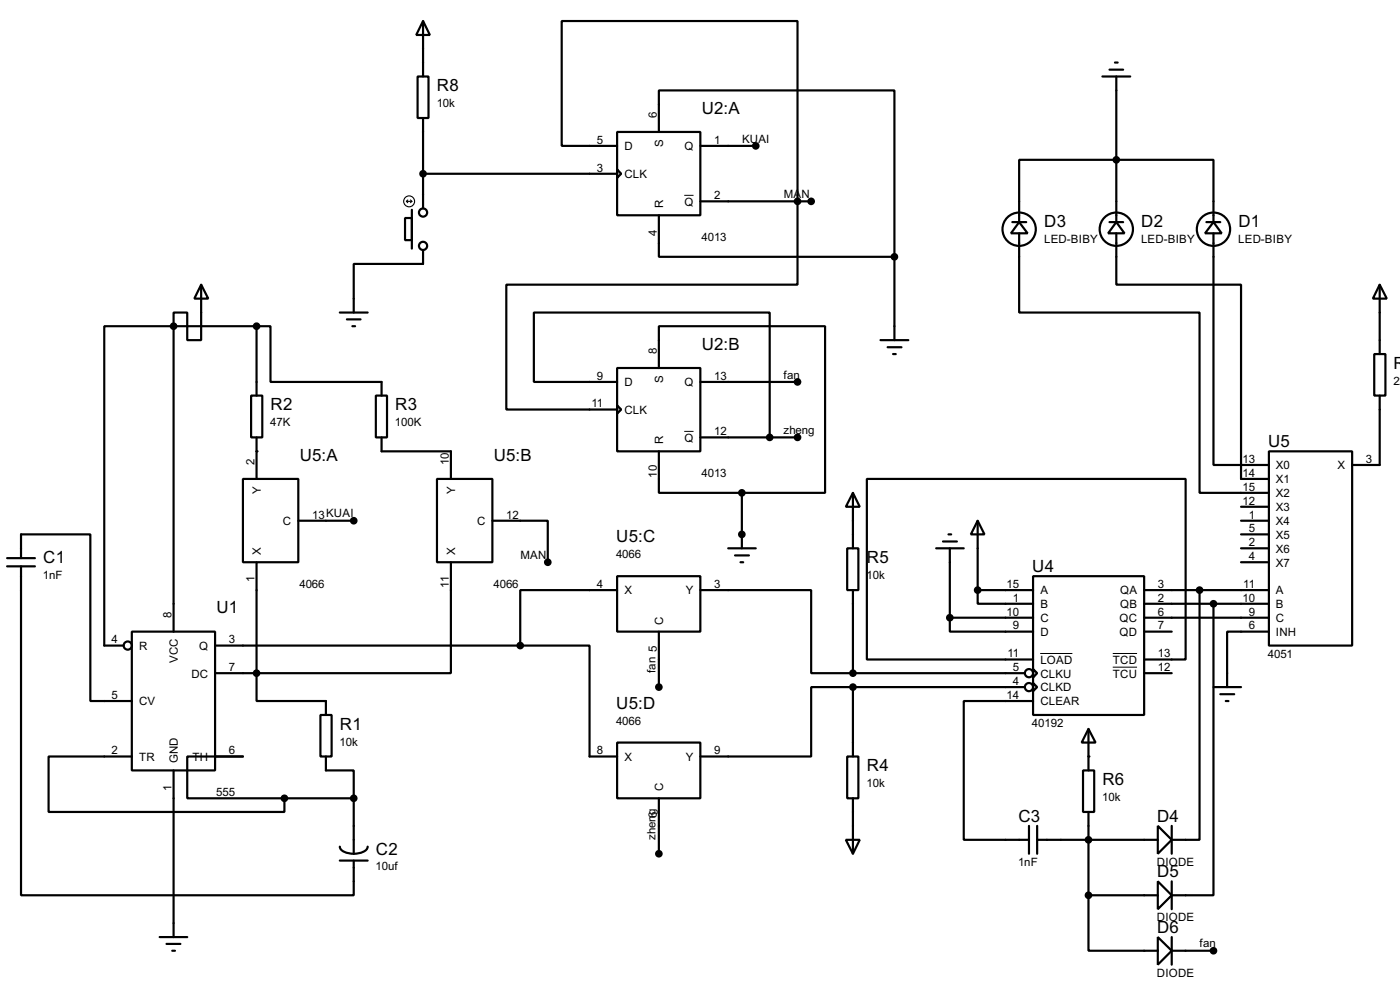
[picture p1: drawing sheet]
<svg xmlns="http://www.w3.org/2000/svg" width="256mm" height="180mm" viewBox="0 0 256 180" stroke-linecap="round" stroke-linejoin="round" font-family="sans-serif">
<g fill="none" stroke="#000" stroke-width=".4">
<path d="M76.5 14h2v7.6h-2zM77.5 3.9l1.3 2.5h-2.5zM77.5 3.9v10.1M202 14h5.1M203.3 12.8h2.5M204.3 11.5h.5M204.5 14v26.7M74.2 39.9h1.3v4.1h-1.3zM75.5 38.4v7.1M77.5 31.8h35.6M77.5 21.6v16.6M113.1 24.2h15.2v15.2h-15.2z"/>
<path d="M113.1 31l.7 .8-.7 .8zM113.1 26.7h-10.2v-22.8h43.2v48.2h-53.3v22.9h20.3M120.7 24.2v-7.6h43.2v30.4M120.7 39.4v7.6h43.2M128.3 36.9h20.3M128.3 26.7h10.2M31.8 59.7h-12.7v58.5h3.6M31.8 59.7h15.2M31.8 59.7v55.9M36.9 52.1l1.3 2.6h-2.6zM36.9 52.1v10.2h-2.6v-5.1h-2.5v2.5M47 59.7h2.6v10.2h20.3v2.5"/>
<path d="M47 59.7v12.7M62.3 57.2h5.1M63.6 58.5h2.5M64.6 59.7h.5M77.5 45.8v2.5h-12.7v8.9M163.9 47v15.3M185.5 40.7h2.5M186.7 40.7l1.6 2h-3.1zM186.7 42.7v14.5h33.1v33h12.7M186.7 40.7v-11.4h35.6v11.4M203.3 40.7h2.5M204.5 40.7l1.5 2h-3z"/>
<path d="M204.5 42.7v9.4h22.9v35.6h5.1M221 40.7h2.6M222.3 40.7l1.5 2h-3zM222.3 42.7v42.4h10.2M252.8 52.1l1.3 2.6h-2.6zM252.8 52.1v12.7M46 72.4h2.1v7.7h-2.1zM68.9 72.4h2v7.7h-2zM113.1 67.4h15.2v15.2h-15.2zM113.1 74.2l.7 .8-.7 .7zM113.1 69.9h-15.3v-12.7h43.2v22.9M120.7 67.4v-7.7h30.5v30.5h-15.3"/>
<path d="M128.3 69.9h17.8M161.3 62.3h5.1M162.6 63.6h2.6M163.6 64.8h.5M251.8 64.8h2v7.6h-2zM252.8 72.4v12.7h-5.1M44.5 87.7h10.2v15.2h-10.2zM47 80.1v7.6M54.7 95.3h10.1M69.9 80.1v2.5h12.7v5.1M80.1 87.7h10.1v15.2h-10.1zM90.2 95.3h10.2v7.6"/>
<path d="M120.7 82.6v7.6h15.2M128.3 80.1h17.8M135.9 90.2v10.2M156.3 90.2l1.2 2.6h-2.5zM156.3 90.2v10.2M172.8 99.1h2.5M173.8 97.8h.5M179.1 95.3l1.3 2.5h-2.5zM179.1 95.3v12.7M227.4 95.3h5.1M227.4 92.8h5.1M227.4 97.8h5.1"/>
<path d="M232.5 82.6h15.2v35.6h-15.2zM1.3 103.7h5.1M1.3 102.2h5.1M3.9 102.2v-4.4h12.7v30.5h7.6M3.9 103.7v60.2h60.9v-6.4M24.2 115.6h15.2v25.4h-15.2zM39.4 118.2h55.9M47 102.9v20.3M82.6 102.9v20.3h-35.6M95.3 118.2h12.7v20.3h5.1M113.1 105.5h15.2v10.1h-15.2zM113.1 108h-17.8v10.2"/>
<path d="M120.7 115.6v10.2M128.3 108h20.3v15.2h7.7M133.4 100.4h5.1M134.7 101.7h2.5M135.7 102.9h.5M155.2 100.4h2.1v7.6h-2.1zM156.3 108v15.2M171.5 100.4h5.1M174 113.1v2.5h15.3M174 113.1h15.3M174 100.4v12.7M179.1 108v2.5h10.2"/>
<path d="M179.1 108h10.2M189.3 105.5h20.3v25.4h-20.3zM209.6 113.1h22.9M209.6 108h22.9M209.6 110.5h22.9M209.6 115.6h5.1M219.8 108v45.7h-5.1M222.3 110.5v53.4h-7.6M227.4 100.4h5.1M227.4 102.9h5.1M232.5 115.6h-7.7v10.2M24.2 138.5h-15.3v10.1h43.2v-2.5"/>
<path d="M39.4 138.5h5.1h-10.2v7.6h17.8M39.4 123.2h7.6M47 123.2v5.1h12.7v2.6M58.7 130.9h2.1v7.6h-2.1zM59.7 138.5v2.5h5.1v5.1M113.1 135.9h15.2v10.2h-15.2zM155.2 138.5h2.1v7.6h-2.1zM156.3 125.8h-7.7v12.7h-20.3M156.3 123.2h31.5M156.3 125.8h31.5M156.3 125.8v12.7M189.3 122.5l.7 .7-.7 .8z"/>
<path d="M189.3 125l.7 .8-.7 .7zM189.3 120.7h-30.5v-33h58.4v33h-7.6M189.3 128.3h-12.7v25.4h11.9M199.4 133.4l1.3 2.5h-2.5zM199.4 133.4v7.6M209.6 123.2h5.1M222.3 125.8h5.1M223.6 127.1h2.5M224.6 128.3h.5M31.8 141v30.5M52.1 146.1h12.7M62.3 155a1.5 1.5 0 0 0 1.3 1.1l1.2 .2"/>
<path d="M62.3 157.5h5.1M64.8 146.1v10.2M67.4 155a1.5 1.5 0 0 1-1.4 1.1l-1.2 .2M120.7 146.1v10.2M155 153.7h2.5l-1.2 2.6zM156.3 146.1v10.2M188.5 151.2v5.1M190 153.7h22.1M190 151.2v5.1M198.4 141h2.1v7.6h-2.1zM199.4 148.6v15.3M212.1 151.2l2.6 2.5-2.6 2.6z"/>
<path d="M214.7 151.2v5.1M29.3 171.5h5M30.5 172.8h2.6M31.6 174h.5M199.4 163.9v10.1h12.7M199.4 163.9h12.7M212.1 161.3l2.6 2.6-2.6 2.5zM212.1 171.5l2.6 2.5-2.6 2.6zM214.7 174h7.6M214.7 161.3v5.1M214.7 171.5v5.1"/>
<circle cx="77.5" cy="38.9" r=".75"/>
<circle cx="77.5" cy="45" r=".75"/>
<circle cx="186.7" cy="42" r="3.1"/>
<circle cx="204.5" cy="42" r="3.1"/>
<circle cx="222.3" cy="42" r="3.1"/>
<circle cx="23.4" cy="118.2" r=".75"/>
<circle cx="188.5" cy="125.8" r=".75"/>
<circle cx="188.5" cy="123.2" r=".75"/>
</g>
<g fill="#000">
<circle cx="47" cy="82.6" r=".2"/>
<circle cx="135.9" cy="97.8" r=".2"/>
<circle cx="199.4" cy="138.5" r=".2"/>
</g>
<path d="M125.4 35.8h1.7M125.4 79h1.7M190.6 119.6h5.9M203.9 119.6h4.4M203.9 122.1h4.4" fill="none" stroke="#000" stroke-width=".18"/>
<g fill="#000" stroke="#000" stroke-width=".4">
<circle cx="77.5" cy="31.8" r=".5"/>
<circle cx="138.4" cy="26.7" r=".5"/>
<circle cx="146.1" cy="36.9" r=".5"/>
<circle cx="148.6" cy="36.9" r=".5"/>
<circle cx="204.5" cy="29.3" r=".5"/>
<circle cx="31.8" cy="59.7" r=".5"/>
<circle cx="47" cy="59.7" r=".5"/>
<circle cx="163.8" cy="47" r=".5"/>
<circle cx="146.1" cy="69.9" r=".5"/>
<circle cx="64.8" cy="95.3" r=".5"/>
<circle cx="135.9" cy="97.8" r=".5"/>
<circle cx="135.9" cy="90.2" r=".5"/>
<circle cx="141" cy="80.1" r=".5"/>
<circle cx="146.1" cy="80.1" r=".5"/>
<circle cx="95.3" cy="118.2" r=".5"/>
<circle cx="100.3" cy="102.9" r=".5"/>
<circle cx="174" cy="113.1" r=".5"/>
<circle cx="179.1" cy="108" r=".5"/>
<circle cx="219.7" cy="108" r=".5"/>
<circle cx="222.3" cy="110.5" r=".5"/>
<circle cx="47" cy="123.2" r=".5"/>
<circle cx="120.7" cy="125.8" r=".5"/>
<circle cx="156.2" cy="123.2" r=".5"/>
<circle cx="156.2" cy="125.8" r=".5"/>
<circle cx="52.1" cy="146.1" r=".5"/>
<circle cx="64.8" cy="146.1" r=".5"/>
<circle cx="120.7" cy="156.3" r=".5"/>
<circle cx="199.4" cy="153.7" r=".5"/>
<circle cx="199.4" cy="163.9" r=".5"/>
<circle cx="222.3" cy="174" r=".5"/>
</g>
<g fill="none" stroke="#000" stroke-width=".2">
<path d="M74.5 36.9h1M74.5 36.9l.2 .2M74.7 36.6l-.2 .3M75.2 36.6l.3 .3M75.5 36.9l-.3 .2"/>
<circle cx="74.9" cy="36.9" r="1"/>
</g>
<g font-size="3.5">
<text x="80.1" y="16.7">R8</text>
<text x="128.6" y="20.8">U2:A</text>
<text x="191.3" y="41.6">D3</text>
<text x="209.1" y="41.6">D2</text>
<text x="226.9" y="41.6">D1</text>
<text x="128.6" y="64">U2:B</text>
<text x="255.3" y="67.5">R</text>
<text x="49.6" y="75.1">R2</text>
<text x="72.4" y="75.1">R3</text>
<text x="232.3" y="81.8">U5</text>
<text x="54.9" y="84.3">U5:A</text>
<text x="90.5" y="84.3">U5:B</text>
<text x="112.9" y="99.3">U5:C</text>
<text x="7.9" y="103.1">C1</text>
<text x="158.8" y="103.1">R5</text>
<text x="189.1" y="104.7">U4</text>
<text x="39.7" y="112.3">U1</text>
<text x="112.9" y="129.8">U5:D</text>
<text x="62.3" y="133.6">R1</text>
<text x="158.8" y="141.2">R4</text>
<text x="202" y="143.7">R6</text>
<text x="186.6" y="150.4">C3</text>
<text x="212" y="150.4">D4</text>
<text x="68.9" y="156.4">C2</text>
<text x="212" y="160.5">D5</text>
<text x="212" y="170.7">D6</text>
</g>
<g font-size="2.4">
<text x="80" y="19.6">10k</text>
<text x="120.3" y="21.6" transform="rotate(-90 120.3 21.6)">6</text>
<text x="109.4" y="26.3">5</text>
<text x="114.4" y="27.5">D</text>
<text x="121.5" y="26.9" transform="rotate(-90 121.5 26.9)">S</text>
<text x="125.4" y="27.5">Q</text>
<text x="130.9" y="26.3">1</text>
<text x="135.9" y="26.1">KUAI</text>
<text x="109.4" y="31.4">3</text>
<text x="114.4" y="32.6">CLK</text>
<text x="121.5" y="38.1" transform="rotate(-90 121.5 38.1)">R</text>
<text x="125.4" y="37.7">Q</text>
<text x="130.9" y="36.5">2</text>
<text x="143.6" y="36.3">MA</text>
<text x="146.8" y="36.3">N</text>
<text x="120.3" y="43.1" transform="rotate(-90 120.3 43.1)">4</text>
<text x="128.5" y="44.1">4013</text>
<text x="191.3" y="44.5">LED-BIBY</text>
<text x="209" y="44.5">LED-BIBY</text>
<text x="226.8" y="44.5">LED-BIBY</text>
<text x="120.3" y="64.8" transform="rotate(-90 120.3 64.8)">8</text>
<text x="109.4" y="69.5">9</text>
<text x="114.4" y="70.7">D</text>
<text x="121.5" y="70" transform="rotate(-90 121.5 70)">S</text>
<text x="125.4" y="70.7">Q</text>
<text x="130.9" y="69.5">13</text>
<text x="143.6" y="69.3">fan</text>
<text x="255.3" y="70.4">22</text>
<text x="108.4" y="74.6">11</text>
<text x="114.4" y="75.8">CLK</text>
<text x="49.5" y="78.1">47K</text>
<text x="72.4" y="78.1">100K</text>
<text x="121.5" y="81.3" transform="rotate(-90 121.5 81.3)">R</text>
<text x="125.4" y="80.8">Q</text>
<text x="130.9" y="79.7">12</text>
<text x="143.6" y="79.5">zheng</text>
<text x="46.6" y="85.1" transform="rotate(-90 46.6 85.1)">2</text>
<text x="82.2" y="85.1" transform="rotate(-90 82.2 85.1)">10</text>
<text x="120.3" y="87.4" transform="rotate(-90 120.3 87.4)">10</text>
<text x="128.5" y="87.3">4013</text>
<text x="227.6" y="84.7">13</text>
<text x="227.6" y="87.3">14</text>
<text x="227.6" y="89.8">15</text>
<text x="233.7" y="85.9">X0</text>
<text x="233.7" y="88.5">X1</text>
<text x="245" y="85.9">X</text>
<text x="250.2" y="84.7">3</text>
<text x="47.8" y="90.4" transform="rotate(-90 47.8 90.4)">Y</text>
<text x="57.2" y="94.9">13KUAI</text>
<text x="83.4" y="90.4" transform="rotate(-90 83.4 90.4)">Y</text>
<text x="92.8" y="94.9">12</text>
<text x="227.6" y="92.4">12</text>
<text x="228.8" y="94.9">1</text>
<text x="233.7" y="91">X2</text>
<text x="233.7" y="93.6">X3</text>
<text x="47.8" y="101.6" transform="rotate(-90 47.8 101.6)">X</text>
<text x="51.8" y="96.1">C</text>
<text x="83.4" y="101.6" transform="rotate(-90 83.4 101.6)">X</text>
<text x="87.4" y="96.1">C</text>
<text x="228.8" y="97.4">5</text>
<text x="228.8" y="100">2</text>
<text x="233.7" y="96.1">X4</text>
<text x="233.7" y="98.6">X5</text>
<text x="233.7" y="101.2">X6</text>
<text x="7.9" y="106">1nF</text>
<text x="46.6" y="106.6" transform="rotate(-90 46.6 106.6)">1</text>
<text x="54.9" y="107.7">4066</text>
<text x="82.2" y="107.6" transform="rotate(-90 82.2 107.6)">11</text>
<text x="90.4" y="107.7">4066</text>
<text x="95.3" y="102.3">MAN</text>
<text x="109.4" y="107.6">4</text>
<text x="112.9" y="102.2">4066</text>
<text x="130.9" y="107.6">3</text>
<text x="158.8" y="106">10k</text>
<text x="184.4" y="107.6">15</text>
<text x="212.1" y="107.6">3</text>
<text x="227.8" y="107.6">11</text>
<text x="228.8" y="102.5">4</text>
<text x="233.7" y="103.7">X7</text>
<text x="31.4" y="113.1" transform="rotate(-90 31.4 113.1)">8</text>
<text x="114.4" y="108.8">X</text>
<text x="125.6" y="108.8">Y</text>
<text x="184.4" y="112.7">10</text>
<text x="185.6" y="110.1">1</text>
<text x="190.6" y="108.8">A</text>
<text x="190.6" y="111.3">B</text>
<text x="190.6" y="113.9">C</text>
<text x="205.1" y="113.9">QC</text>
<text x="205.2" y="108.8">QA</text>
<text x="205.2" y="111.3">QB</text>
<text x="212.1" y="110.1">2</text>
<text x="212.1" y="112.7">6</text>
<text x="227.6" y="110.1">10</text>
<text x="228.8" y="112.7">9</text>
<text x="233.7" y="108.8">A</text>
<text x="233.7" y="111.3">B</text>
<text x="233.7" y="113.9">C</text>
<text x="20.5" y="117.8">4</text>
<text x="25.5" y="119">R</text>
<text x="36.5" y="119">Q</text>
<text x="42" y="117.8">3</text>
<text x="121.5" y="114.3" transform="rotate(-90 121.5 114.3)">C</text>
<text x="185.6" y="115.2">9</text>
<text x="190.6" y="116.4">D</text>
<text x="205.1" y="116.4">QD</text>
<text x="212.1" y="115.2">7</text>
<text x="228.8" y="115.2">6</text>
<text x="233.7" y="116.4">INH</text>
<text x="32.6" y="121.4" transform="rotate(-90 32.6 121.4)">VCC</text>
<text x="35.1" y="124">DC</text>
<text x="42" y="122.8">7</text>
<text x="120.1" y="123.2" transform="rotate(-90 120.1 123.2)">fan 5</text>
<text x="184.6" y="120.3">11</text>
<text x="185.6" y="122.8">5</text>
<text x="185.6" y="125.4">4</text>
<text x="190.6" y="121.5">LOAD</text>
<text x="190.6" y="124">CLKU</text>
<text x="203.9" y="121.5">TCD</text>
<text x="203.9" y="124">TCU</text>
<text x="212.1" y="120.3">13</text>
<text x="212.1" y="122.8">12</text>
<text x="232.3" y="120.4">4051</text>
<text x="20.5" y="127.9">5</text>
<text x="25.5" y="129.1">CV</text>
<text x="184.4" y="127.9">14</text>
<text x="190.6" y="129.1">CLEAR</text>
<text x="190.6" y="126.6">CLKD</text>
<text x="62.2" y="136.5">10k</text>
<text x="112.9" y="132.7">4066</text>
<text x="189.1" y="133.1">40192</text>
<text x="20.5" y="138.1">2</text>
<text x="25.5" y="139.3">TR</text>
<text x="32.6" y="139.7" transform="rotate(-90 32.6 139.7)">GND</text>
<text x="35.3" y="139.3">TH</text>
<text x="42" y="138.1">6</text>
<text x="109.4" y="138.1">8</text>
<text x="114.4" y="139.3">X</text>
<text x="125.6" y="139.3">Y</text>
<text x="130.9" y="138.1">9</text>
<text x="31.4" y="144.7" transform="rotate(-90 31.4 144.7)">1</text>
<text x="39.6" y="145.8">555</text>
<text x="121.5" y="144.8" transform="rotate(-90 121.5 144.8)">C</text>
<text x="158.8" y="144.1">10k</text>
<text x="201.9" y="146.6">10k</text>
<text x="120.1" y="153.7" transform="rotate(-90 120.1 153.7)">zhen6g</text>
<text x="68.8" y="159.3">10uf</text>
<text x="186.5" y="158.5">1nF</text>
<text x="211.9" y="158.5">DIODE</text>
<text x="211.9" y="168.6">DIODE</text>
<text x="219.8" y="173.4">fan</text>
<text x="211.9" y="178.8">DIODE</text>
</g>
</svg>
